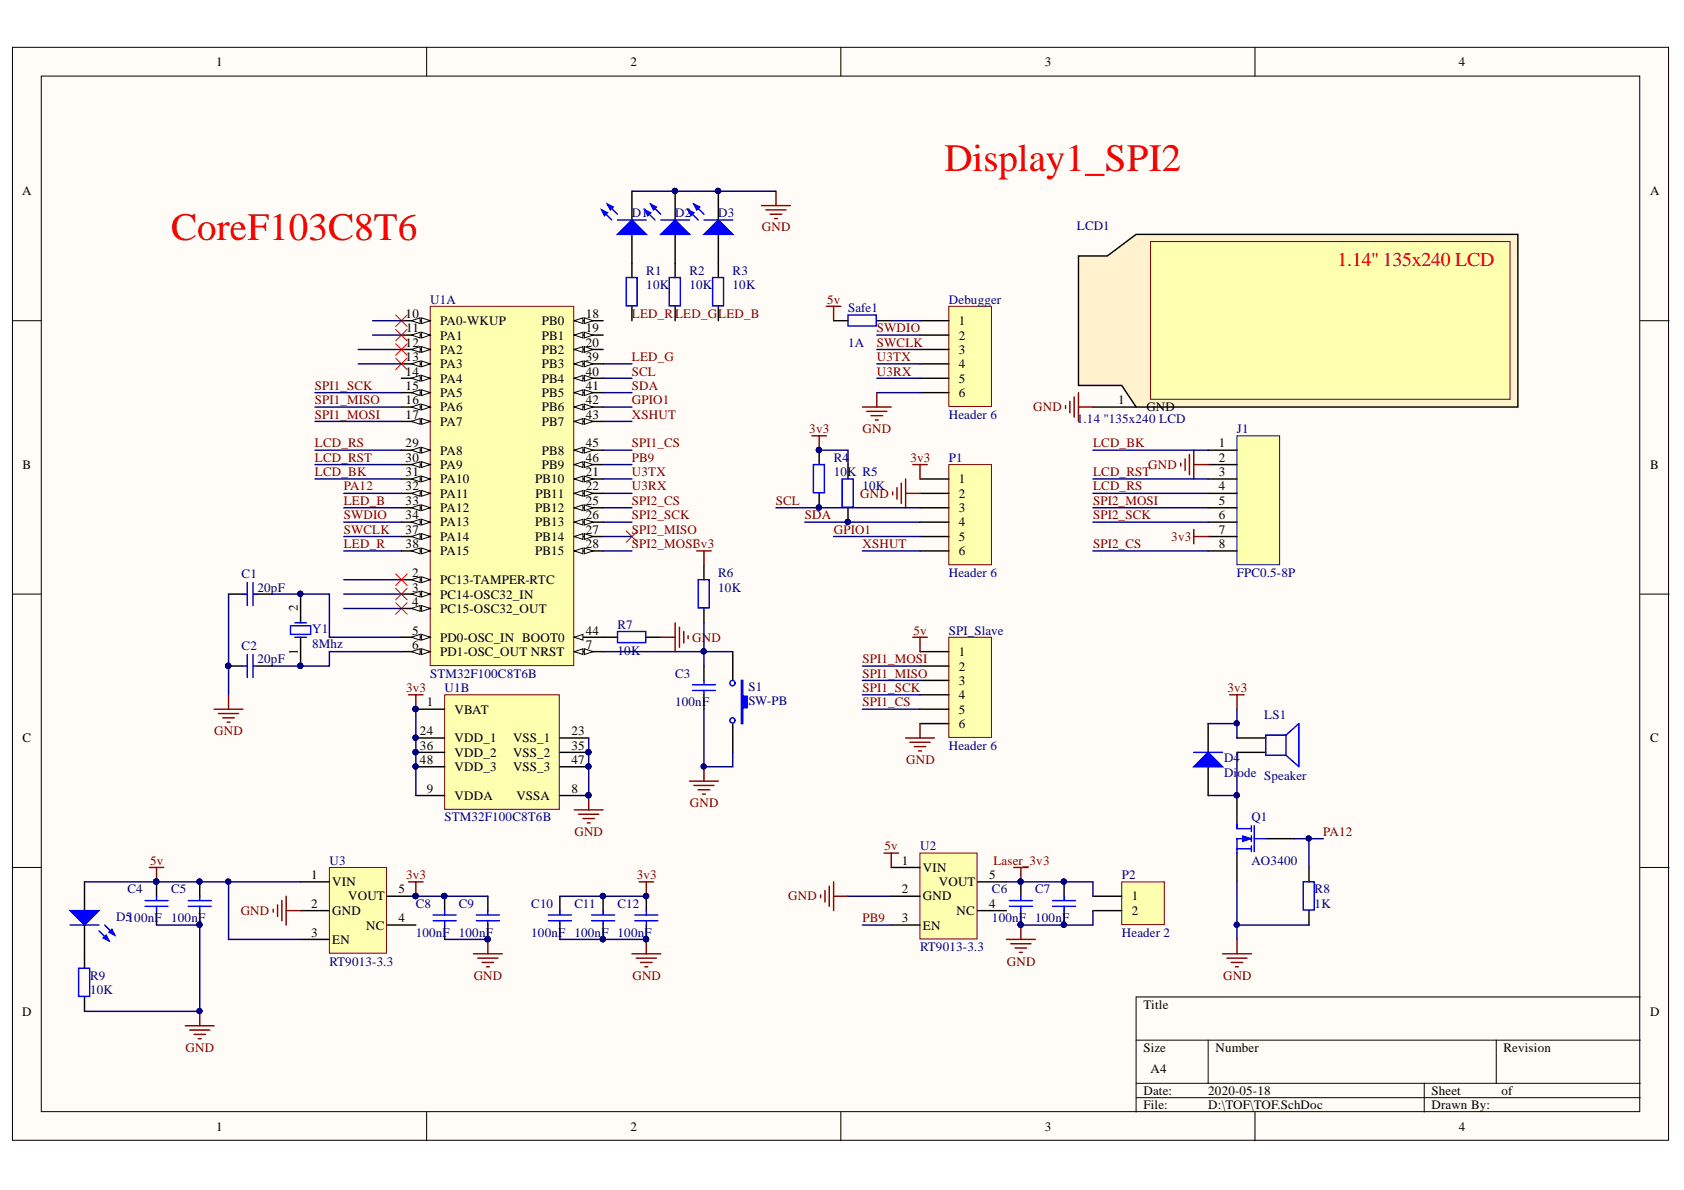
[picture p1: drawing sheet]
# Altium project TOF.PrjPCB
1 sheet, 40 parts. Net scope: global (net labels, ports and power ports of the same name join across sheets).
Board file: TOF.PcbDoc

## Sheet TOF.SchDoc
size A4

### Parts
C1  value 20pF  [0603C]  (hidden comment: Cap)
C2  value 20pF  [0603C]  (hidden comment: Cap)
C3  value 100nF  [0603C]  (hidden comment: Cap)
C4  value 100nF  [0603C]  (hidden comment: Cap)
C5  value 100nF  [0603C]  (hidden comment: Cap)
C6  value 100nF  [0603C]  (hidden comment: Cap)
C7  value 100nF  [0603C]  (hidden comment: Cap)
C8  value 100nF  [0603C]  (hidden comment: Cap)
C9  value 100nF  [0603C]  (hidden comment: Cap)
C10  value 100nF  [0603C]  (hidden comment: Cap)
C11  value 100nF  [0603C]  (hidden comment: Cap)
C12  value 100nF  [0603C]  (hidden comment: Cap)
D1  LED0  [LED-0805-Red]  (value not drawn)
D2  LED0  [0805LED]  (value not drawn)
D3  LED0  [LED-0805-Blue]  (value not drawn)
D4  Diode  [SOD-323-]
D5  LED0  [0805LED]  (value not drawn)
Debugger  Header 6  [GX1.25_T_6P]
J1  FPC0.5-8P  [FPC0.5-8P]
LCD1  1.14 ''135x240 LCD  [1.14'' LCD]
LS1  Speaker  [MLT-8530]
P1  Header 6  [HDR1X6]
P2  Header 2  [HDR1X2]
Q1  AO3400  [SOT-23]
R1  10K  [0603R]
R2  10K  [0603R]
R3  10K  [0603R]
R4  10K  [0603R]
R5  10K  [0603R]
R6  10K  [0603R]
R7  value 10K  [0603R]  (hidden comment: Res2)
R8  value 1K  [0603R]  (hidden comment: Res2)
R9  10K  [0603R]
S1  SW-PB  [Key-2*4*3.5-S]
Safe1  value 1A  [0805R]  (hidden comment: Res2)
SPI_Slave  Header 6  [GX1.25_T_6P]
U1  STM32F100C8T6B  [LQFP-48]  (parts A,B of 2)
U2  RT9013-3.3  [SOT-23-5]
U3  RT9013-3.3  [SOT-23-5]
Y1  8Mhz  [Cry-3215]

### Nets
3v3: C8.2 C9.2 C10.2 C11.2 C12.2 D4.2(K) J1.7 LS1.1 P1.1 R4.2 R5.2 R6.2 U1.1(VBAT) U1.9(VDDA) U1.24(VDD_1) U1.36(VDD_2) U1.48(VDD_3) U3.5(VOUT)
5v: C4.2 C5.2 D5.1(A) Safe1.1 SPI_Slave.1 U2.1(VIN) U3.1(VIN) U3.3(EN)
GND: C1.1 C2.1 C3.1 C4.1 C5.1 C6.1 C7.1 C8.1 C9.1 C10.1 C11.1 C12.1 D1.2(K) D2.2(K) D3.2(K) Debugger.6 J1.2 LCD1.1(GND) P1.2 P2.2 Q1.3(S) R7.1 R8.1 R9.2 S1.2 SPI_Slave.6 U1.8(VSSA) U1.23(VSS_1) U1.35(VSS_2) U1.47(VSS_3) U2.2(GND) U3.2(GND)
Laser_3v3: C6.2 C7.2 P2.1 U2.5(VOUT)
GPIO1: P1.5 U1.42(PB6)
LCD_BK: J1.1 U1.31(PA10)
LCD_RS: J1.4 U1.29(PA8)
LCD_RST: J1.3 U1.30(PA9)
LED_B: R3.1 U1.33(PA12)
LED_G: R2.1 U1.39(PB3)
LED_R: R1.1 U1.38(PA15)
PA11: Q1.2(G) R8.2 U1.32(PA11)
PB9: U1.46(PB9) U2.3(EN)
SCL: P1.3 R4.1 U1.40(PB4)
SDA: P1.4 R5.1 U1.41(PB5)
SPI1_CS: SPI_Slave.5 U1.45(PB8)
SPI1_MISO: SPI_Slave.3 U1.16(PA6)
SPI1_MOSI: SPI_Slave.2 U1.17(PA7)
SPI1_SCK: SPI_Slave.4 U1.15(PA5)
SPI2_CS: J1.8 U1.25(PB12)
SPI2_MISO: U1.27(PB14)
SPI2_MOSI: J1.5
SPI2_SCK: J1.6 U1.26(PB13)
SWCLK: Debugger.3 U1.37(PA14)
SWDIO: Debugger.2 U1.34(PA13)
U3RX: Debugger.5 U1.22(PB11)
U3TX: Debugger.4 U1.21(PB10)
XSHUT: P1.6 U1.43(PB7)
NetC1_2: C1.2 U1.5(PD0-OSC_IN) Y1.2(OSC2)
NetC2_2: C2.2 U1.6(PD1-OSC_OUT) Y1.1(OSC1)
NetC3_2: C3.2 R6.1 S1.1 U1.7(NRST)
NetD1_1: D1.1(A) R1.2
NetD2_1: D2.1(A) R2.2
NetD3_1: D3.1(A) R3.2
NetD4_1: D4.1(A) LS1.2 Q1.1(D)
NetD5_2: D5.2(K) R9.1
NetDebugger_1: Debugger.1 Safe1.2
NetR7_2: R7.2 U1.44(BOOT0)

Not connected (* = marked no-connect by the designer): U1 2(PC13-TAMPER-RTC)* 3(PC14-OSC32_IN)* 4(PC15-OSC32_OUT)* 10(PA0-WKUP)* 11(PA1)* 12(PA2)* 13(PA3)* 14(PA4) 18(PB0) 19(PB1) 20(PB2) 28(PB15); U2 4(NC); U3 4(NC)

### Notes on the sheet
- Display1_SPI2
- CoreF103C8T6
- Labels drawn without touching a wire or pin: SPI2_MOSI
